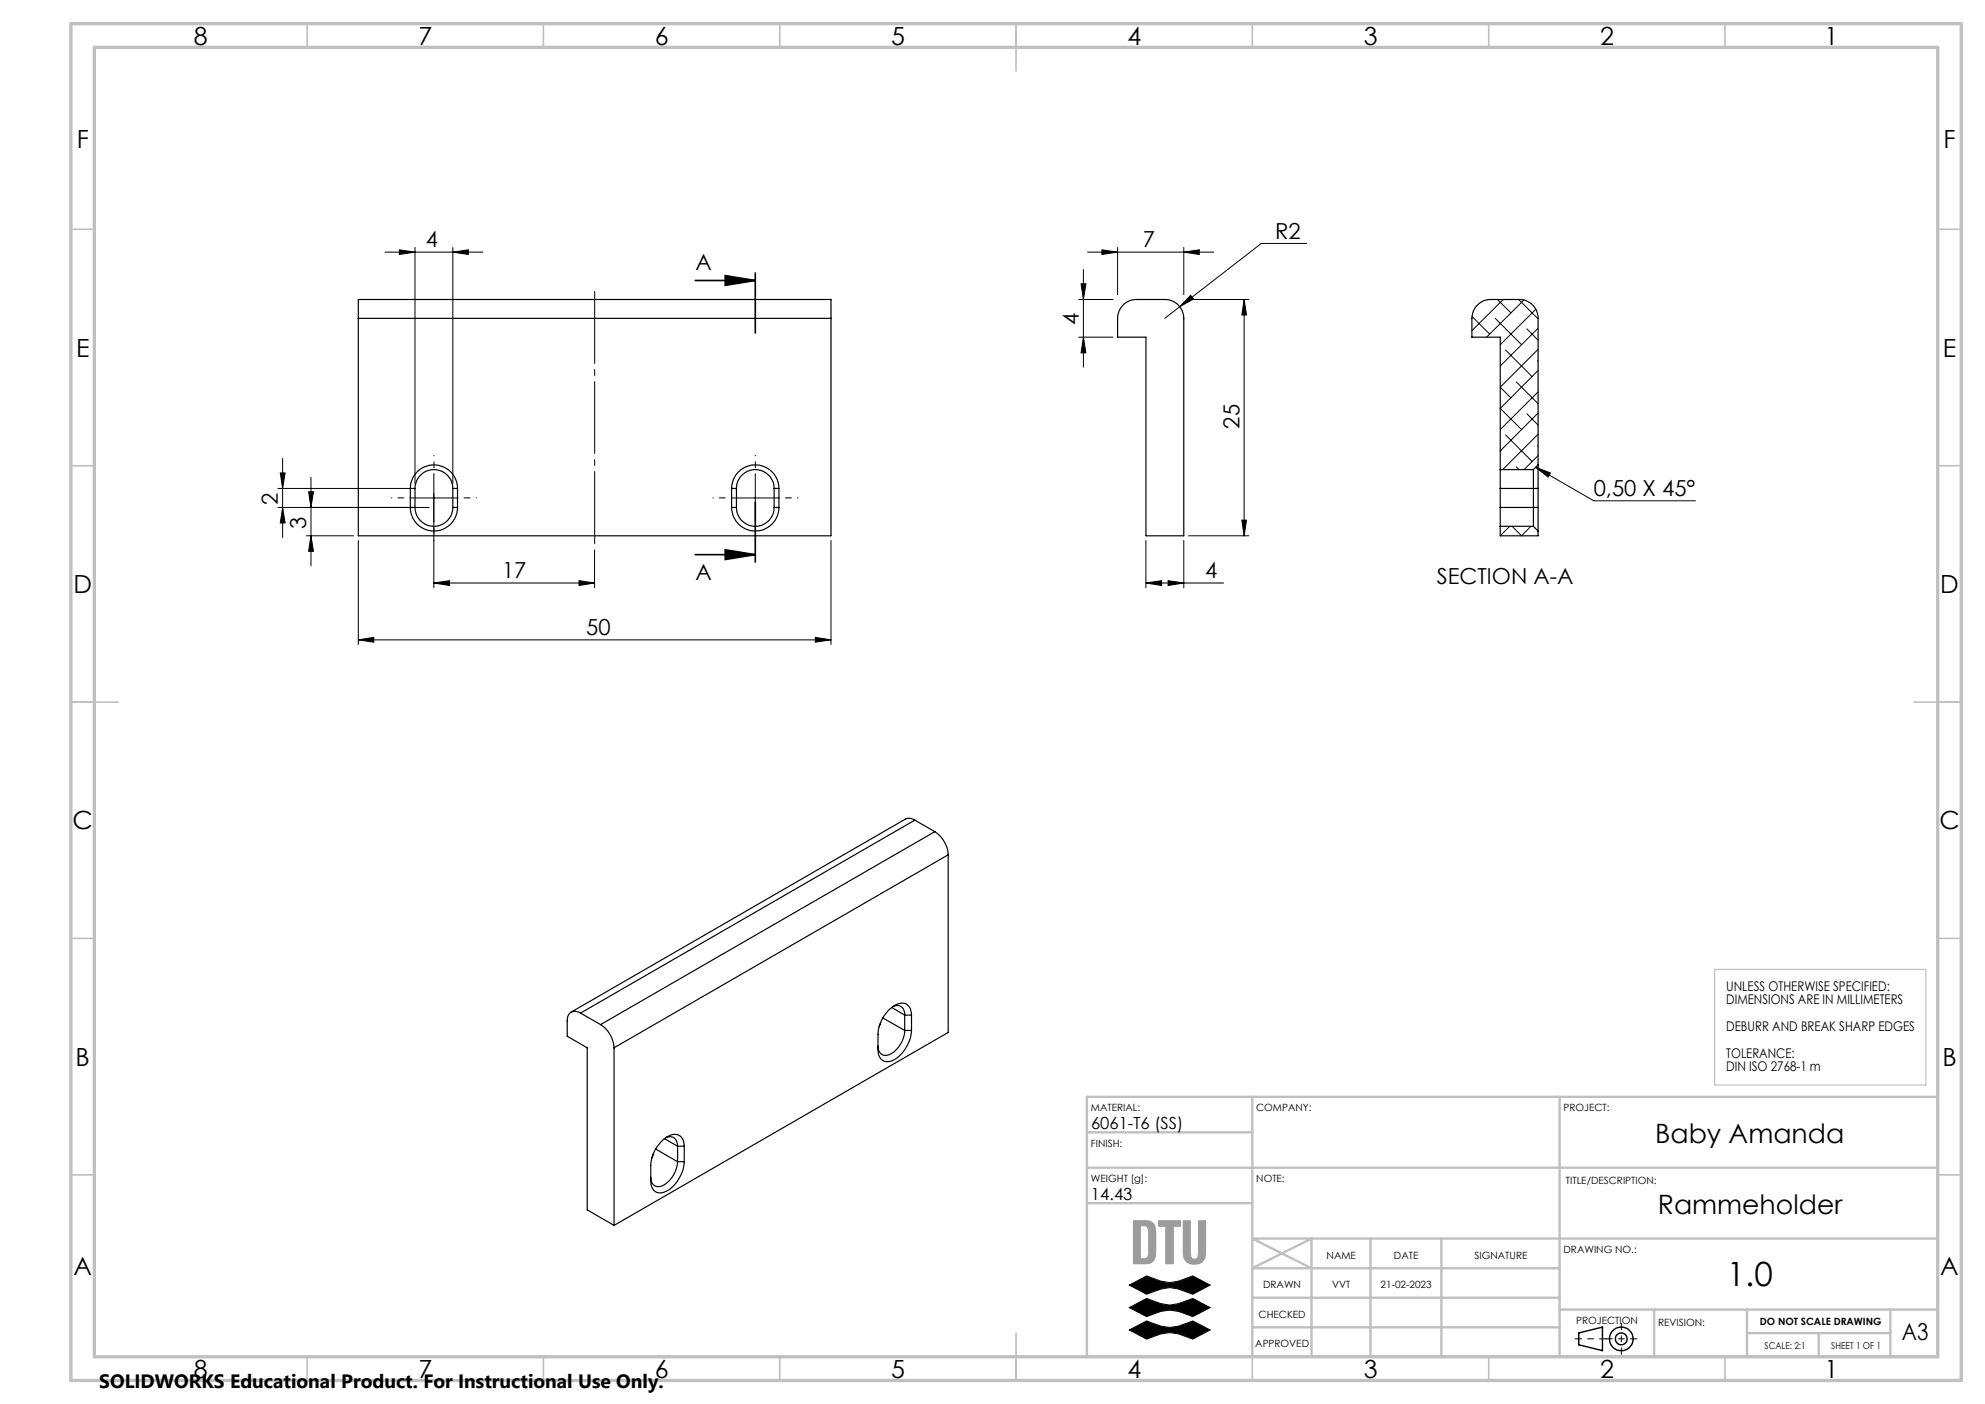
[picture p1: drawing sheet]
<svg xmlns="http://www.w3.org/2000/svg" width="420mm" height="297mm" viewBox="0 0 420 297" stroke-linecap="round" stroke-linejoin="round" font-family="sans-serif">
<path d="M238.9 271.8l3.7-1.9 3 1.1 1.9 .3 1.9-.3 3-1.1 3.6 1.9-3.6 2-3-1.1-1.9-.3-1.9 .3-3 1.1zM238.9 276.6l3.7-1.9 3 1.1 1.9 .3 1.9-.3 3-1.1 3.6 1.9-3.6 1.9a9.4 9.4 0 0 0-9.8 0zM238.9 281.3l3.7-1.9a9.4 9.4 0 0 0 9.8 0l3.6 1.9-3.6 2a9.4 9.4 0 0 0-9.8 0z" fill="none" stroke="#000" stroke-width=".21"/>
<g fill="none" stroke="#000" stroke-width=".3">
<path d="M334 282l5.1-1.3v5l-5.1-1.2z"/>
<circle cx="343" cy="283.2" r="1.25"/>
<circle cx="343.1" cy="283.2" r="2.5"/>
</g>
<path d="M239.9 258.3l2.7-.1 .8 .2 .7 .5 .3 .7 .1 1.1v4.2l-.1 1.1-.3 .7-.7 .5-.8 .1h-2.8zM241.3 259.3l1.3 .1 .5 1v4.7l-.2 .8-.3 .3-.3 .1h-1zM245.2 258.2l4.6 .1-.1 1.1h-1.5l-.1 7.9-1.4-.1v-7.8h-1.5zM250.4 258.3h1.4v6.7l.2 1a.88 .88 0 0 0 1.4 0l.2-1 .1-6.8 1.4 .1v6.8a2.4 2.4 0 0 1-1.9 2.4 2.4 2.4 0 0 1-2.7-1.3l-.1-1.1z" fill="none" stroke="#999" stroke-width=".21"/>
<path d="M343.1 279.9v6.6M333.3 283.2h6.6M346.4 283.2h-6.6" fill="none" stroke="#000" stroke-width=".21" stroke-dasharray="15.2 1.3 1.3 1.3" stroke-dashoffset="13.8"/>
<path d="M362.8 205.1h44.7v24.4h-44.7z" fill="none" stroke="#c0c0c0" stroke-width=".25"/>
<g fill="none" stroke="#c0c0c0" stroke-width=".35">
<path d="M65 5v5M115 5v5M165 5v5M215 5v10M265 5v5M315 5v5M365 5v5M15 48.5h5M410 48.5h5M15 98.5h5M410 98.5h5M15 148.5h10"/>
<path d="M405 148.5h10M15 198.5h5M410 198.5h5M15 248.5h5M410 248.5h5M65 287v5M115 287v5M165 287v5M215 282v10M265 287v5M315 287v5M365 287v5"/>
</g>
<g fill="none" stroke="#c0c0c0" stroke-width=".5">
<path d="M230 232h180v55h-180zM230 239.5h35M265 232v55M330 232v55M230 247h180M230 254.5h35M265 274.5h65M290 262v25M305 262v25M330 277h80M330 268.3h-65l12.5-6.3v25M350 277v10"/>
<path d="M369.6 277v10M400 277v10M410 262h-145l12.5 6.3M265 280.8h65M369.6 282h30.4M384.8 282v5"/>
</g>
<path d="M15 5h400v287h-400zM20 10h390v277h-390z" fill="none" stroke="#c0c0c0" stroke-width=".7"/>
<path d="M238.9 271.8l3.7 2a9.7 9.7 0 0 1 6.4-1.2l3.4 1.2 3.6-2-3.6-1.9a9.7 9.7 0 0 1-6.4 1.2l-3.4-1.2zM238.9 276.6l3.7 1.9a10.2 10.2 0 0 1 6.1-1.2l3.7 1.2 3.6-1.9-3.6-1.9a9.7 9.7 0 0 1-6.4 1.2l-3.4-1.2zM238.9 281.3l3.7 2a9.9 9.9 0 0 1 6.4-1.2l3.4 1.2 3.6-2-3.6-1.9a9.9 9.9 0 0 1-6.4 1.2l-3.4-1.2z" fill-rule="evenodd" fill="#000"/>
<path d="M241.3 259.3l1.3 .1 .5 .8v5.1l-.2 .6-.5 .4h-1.1zM239.9 258.2l-.1 9.1h2.8a1.97 1.97 0 0 0 1.9-2.4v-4.2a1.97 1.97 0 0 0-1.9-2.5zM245.2 258.2v1.2h1.5v7.8l1.4 .1 .1-7.9h1.5l.1-1.1zM250.4 258.2v6.9a2.32 2.32 0 0 0 3.3 2.2 2.09 2.09 0 0 0 1.4-2.2v-6.8l-1.4-.1-.2 7.6a.91 .91 0 0 1-1.2 .5 .91 .91 0 0 1-.5-1.2v-6.8z" fill-rule="evenodd" fill="#999"/>
<path d="M147.1 59.3h12.7M153.5 58.3l6.3 1-6.3 1.1zM159.8 57.7v12.7M147.1 117.3h12.7M153.5 116.3l6.3 1-6.3 1.1zM159.8 106.2v12.7" fill="none" stroke="#000" stroke-width=".35"/>
<g fill="none" stroke="#000" stroke-width=".21">
<path d="M81.5 53.3h20.7M84.5 52.8l3.3 .5-3.3 .5zM87.8 52.3v50M95.8 53.3l3.3-.5v1zM95.8 52.3v50M229.2 57v20.7M230.1 53.3h26.7M233.2 52.8l3.3 .5-3.3 .5zM236.5 52.3v10M250.5 53.3l3.3-.5v1zM250.5 52.3v10M276.5 51.5h-9.6l-17.3 13.4"/>
<path d="M228.2 63.4h7.3M228.2 71.3h7.3M228.7 60h1.1l-.6 3.4zM229.2 71.3l.6 3.3h-1.1zM249.6 64.9l-3.1 2.4M251.5 63.4h12.7M251.9 62.5l.7 .7-3 1.7zM263.2 63.4v49.9M263.2 63.4l.5 3.2h-1zM311.5 67l3.7 3.7M316.3 67.3l5.6 5.6M316.8 63.4l2.9 2.8"/>
<path d="M318.1 63.4l-6.7 6.6M318.6 74l5.6 5.7M321.3 63.4l4.1 4M322.4 63.5l-7.9 7.8M323.1 69.6l2.3 2.4M324.9 65.4l-7.5 7.5M325.3 76.3l.1 .1M325.4 69.4l-8 8M325.4 73.9l-8 8 2.3 2.3M325.4 78.4l-8 8 4.5 4.5M59.8 97v16.7M317.4 95.4h.1"/>
<path d="M318.6 92l5.6 5.6M320.8 98.7l.6 .6M320.8 80.8l4.6 4.6M323.1 87.5l2.3 2.4M324.9 98.8l3.1 1.2-.4 .9zM324.9 98.8l12.3 7.1h21.5M325.3 94.3l.1 .1M325.4 82.9l-8 8M325.4 87.4l-8 8M325.4 91.9l-7.4 7.4M325.4 96.4l-2.9 2.9M58.8 103.3h28"/>
<path d="M58.8 107.3h32M59.3 100h1l-.5 3.3zM59.8 107.3l.5 3.3h-1zM64.8 113.3h10M65.3 104h1l-.5 3.3zM65.8 113.3l.5 3.3h-1zM65.8 101v18.7M75.8 114.3v22M86.8 105.3h10M91.8 100.3v24.1M125.8 116.3v8.1M154.8 105.3h10"/>
<path d="M159.8 100.3v10M175.8 114.3v22M242.5 114.3v10.1M250.5 114.3v10.1M251.5 113.3h12.7M262.7 110h1l-.5 3.3zM319.4 111.3l-2 2M319.9 111.3l2 2 2-2M325.3 112.2l.1 .2M75.8 135.4l3.3-.6v1.1zM75.8 135.4h100M91.8 123.3l3.3-.5v1.1z"/>
<path d="M91.8 123.3h34M122.5 122.8l3.3 .5-3.3 .6zM172.5 134.8l3.3 .6-3.3 .5zM242.5 123.3l3.3-.5v1.1zM242.5 123.3h16.4M247.2 122.8l3.3 .5-3.3 .6z"/>
</g>
<path d="M125.8 115.3v-54" fill="none" stroke="#000" stroke-width=".21" stroke-dasharray="15.2 1.3 1.3 1.3" stroke-dashoffset="-.3"/>
<path d="M86.8 105.3h-4M91.8 110.3v4M91.8 100.3v-4M96.8 105.3h4M154.8 105.3h-4M159.8 110.3v4M159.8 100.3v-4M164.8 105.3h4" fill="none" stroke="#000" stroke-width=".21" stroke-dasharray="15.2 1.3 1.3 1.3" stroke-dashoffset="15.1"/>
<g fill="#000">
<path d="M153.5 58.3l6.3 1-6.3 1.1zM153.5 116.3l6.3 1-6.3 1.1z"/>
<path d="M250.5 53.3l3.3-.5v1zM233.2 52.8l3.3 .5-3.3 .5zM172.5 134.8l3.3 .6-3.3 .5zM75.8 135.4l3.3-.6v1.1z"/>
<path d="M228.7 60h1.1l-.6 3.4zM229.2 71.3l.6 3.3h-1.1zM59.3 100h1l-.5 3.3zM59.8 107.3l.5 3.3h-1zM65.3 104h1l-.5 3.3zM65.8 113.3l.5 3.3h-1z"/>
<path d="M262.7 110h1l-.5 3.3zM263.2 63.4l.5 3.2h-1z"/>
<path d="M122.5 122.8l3.3 .5-3.3 .6zM91.8 123.3l3.3-.5v1.1z"/>
<path d="M242.5 123.3l3.3-.5v1.1zM247.2 122.8l3.3 .5-3.3 .6zM251.9 62.5l-2.3 2.4 3-1.7zM84.5 52.8l3.3 .5-3.3 .5zM95.8 53.3l3.3-.5v1zM324.9 98.8l3.1 1.2-.4 .9z"/>
</g>
<g fill="none" stroke="#000" stroke-width=".25">
<path d="M75.8 67.3v-3.9h100v3.9M75.8 67.3v46h100v-46M75.8 67.3h100M237.8 64.3l.5-.3a3.5 3.5 0 0 1 2.2-.6h6a3.9 3.9 0 0 1 4 3.9v46h-8v-42h-6v-4.5a4 4 0 0 1 1.3-2.5zM317.4 99.3v4M317.4 99.3h7M324.4 99.3v12M325.4 98.4v-31.1a4 4 0 0 0-3.9-3.9h-6a4 4 0 0 0-4.1 3.9v4h6v28M325.4 98.4v4.9M325.4 98.4l-1 .9M86.8 107.3a5 5 0 0 0 5 5 5 5 0 0 0 5-5M86.8 103.3a5 5 0 0 1 5-5 5 5 0 0 1 5 5"/>
<path d="M86.8 103.3v4M86.8 107.3h1M86.8 103.3h1M87.8 107.3a4 4 0 0 0 4 4 4 4 0 0 0 4-4M87.8 103.3a4 4 0 0 1 4-4 4 4 0 0 1 4 4M87.8 103.3v4M95.8 107.3h1M95.8 103.3h1M95.8 103.3v4M96.8 103.3v4M154.8 107.3a5 5 0 0 0 5 5 5 5 0 0 0 5-5M154.8 103.3a5 5 0 0 1 5-5 5 5 0 0 1 5 5"/>
<path d="M154.8 103.3v4M154.8 107.3h1M154.8 103.3h1M155.8 107.3a4 4 0 0 0 4 4 4 4 0 0 0 4-4M155.8 103.3a4 4 0 0 1 4-4 4 4 0 0 1 4 4M155.8 103.3v4M163.8 107.3h1M163.8 103.3h1M163.8 103.3v4M164.8 103.3v4M317.4 107.3v4M317.4 111.3v2h8v-.9"/>
<path d="M317.4 107.3h8M317.4 103.3h8M317.4 103.3v4M317.4 111.3h7M324.4 111.3l1 1.1M325.4 107.3v5.1M325.4 103.3v4M193.6 173.5l-.8-.4h-.8l-.4 .2-70.7 40.8M193.6 173.5l-70.8 40.8M193.6 173.5l4.2 2.4M197.8 175.9a6.4 6.4 0 0 1 2.8 4.9M197.8 175.9l-70.7 40.8"/>
<path d="M200.6 180.8l-70.7 40.8M200.6 180.8v37.6l-70.7 40.8M122.8 214.3a1.72 1.72 0 0 0-2-.2 1.72 1.72 0 0 0-.8 1.8v3.3l4.2 2.4v34.3l5.7 3.3M122.8 214.3l4.3 2.4M127.1 216.7a6.3 6.3 0 0 1 2.8 4.9M186.3 216.3l-.3 .9M186.8 215.3l4.6 2.7M188.7 213.1l2.7 1.6M188.9 212.9a1.65 1.65 0 0 1 1.9 .1 1.65 1.65 0 0 1 .6 1.7M191.4 218a5.8 5.8 0 0 1-3.6 5.2 1.65 1.65 0 0 1-2-1.9M191.4 214.7h1.5M191.4 218h1.5"/>
<path d="M191.4 214.7v3.3M192.9 214.7a2.13 2.13 0 0 0-2.9-2.3 7.5 7.5 0 0 0-4.2 6.4v3.3a2.12 2.12 0 0 0 .9 2.2 2.12 2.12 0 0 0 2.4-.1 7.9 7.9 0 0 0 3.8-6.2M192.9 214.7v3.3M129.9 221.6v37.6M138.3 244l-.4 1M138.7 243.1l4.7 2.6M140.6 240.9l2.8 1.6M140.9 240.7a1.68 1.68 0 0 1 1.8 0 1.68 1.68 0 0 1 .7 1.8M143.4 245.7a5.9 5.9 0 0 1-3.7 5.3 1.65 1.65 0 0 1-2-2M143.4 242.5h1.4M143.4 245.7h1.4M143.4 242.5v3.2"/>
<path d="M144.8 242.5a2.14 2.14 0 0 0-1-2.2 2.14 2.14 0 0 0-2.3 0 7.6 7.6 0 0 0-3.8 6.3v3.2a2.12 2.12 0 0 0 .9 2.2 2.12 2.12 0 0 0 2.4 0 7.9 7.9 0 0 0 3.8-6.3M144.8 242.5v3.2"/>
</g>
<text font-size="7.1" x="365.3" y="272.1">1.0</text>
<g font-size="5.6">
<text x="350.2" y="241.7">Baby Amanda</text>
<text x="350.8" y="256.7">Rammeholder</text>
</g>
<g font-size="5.3">
<text x="41" y="9.5">8</text>
<text x="88.5" y="9.5">7</text>
<text x="138.5" y="9.5">6</text>
<text x="188.5" y="9.5">5</text>
<text x="238.5" y="9.5">4</text>
<text x="288.5" y="9.5">3</text>
<text x="338.5" y="9.5">2</text>
<text x="386" y="9.5">1</text>
<text x="16.2" y="31.3">F</text>
<text x="411.2" y="31.3">F</text>
<text x="16.1" y="75.5">E</text>
<text x="411.1" y="75.5">E</text>
<text x="15.5" y="125.5">D</text>
<text x="410.5" y="125.5">D</text>
<text x="15.4" y="175.5">C</text>
<text x="410.4" y="175.5">C</text>
<text x="16" y="225.5">B</text>
<text x="411" y="225.5">B</text>
<text x="15.5" y="269.8">A</text>
<text x="410.5" y="269.8">A</text>
<text x="41" y="291.5">8</text>
<text x="88.5" y="291.5">7</text>
<text x="138.5" y="291.5">6</text>
<text x="188.5" y="291.5">5</text>
<text x="238.5" y="291.5">4</text>
<text x="288.5" y="291.5">3</text>
<text x="338.5" y="291.5">2</text>
<text x="386" y="291.5">1</text>
</g>
<text font-size="4.9" x="402.4" y="283.5">A3</text>
<g font-size="4.7">
<text x="90.1" y="52.3">4</text>
<text x="241.8" y="52.3">7</text>
<text x="269.8" y="50.5">R2</text>
<text x="147.1" y="57.2">A</text>
<text x="228.2" y="68.7" transform="rotate(-90 228.2 68.7)">4</text>
<text x="262.2" y="90.7" transform="rotate(-90 262.2 90.7)">25</text>
<text x="58.8" y="106.7" transform="rotate(-90 58.8 106.7)">2</text>
<text x="337.2" y="104.9">0,50 X 45°</text>
<text x="64.8" y="111.9" transform="rotate(-90 64.8 111.9)">3</text>
<text x="106.2" y="122.3">17</text>
<text x="147.1" y="122.7">A</text>
<text x="255" y="122.3">4</text>
<text x="304" y="123.6">SECTION A-A</text>
<text x="124" y="134.3">50</text>
</g>
<text font-size="4.1" x="21" y="293.7">SOLIDWORKS Educational Product. For Instructional Use Only.</text>
<g font-size="3.5">
<text x="230.8" y="238.8">6061-T6 (SS)</text>
<text x="230.8" y="253.8">14.43</text>
</g>
<g font-size="2.8">
<text x="365.3" y="209.6">UNLESS OTHERWISE SPECIFIED:</text>
<text x="365.3" y="212.4">DIMENSIONS ARE IN MILLIMETERS</text>
<text x="365.3" y="218.1">DEBURR AND BREAK SHARP EDGES</text>
<text x="365.3" y="223.7">TOLERANCE:</text>
<text x="365.3" y="226.6">DIN ISO 2768-1 m</text>
</g>
<g font-size="2.1">
<text x="230.8" y="235">MATERIAL:</text>
<text x="265.8" y="235.1">COMPANY:</text>
<text x="330.8" y="235">PROJECT:</text>
<text x="230.8" y="242.6">FINISH:</text>
<text x="230.8" y="250.1">WEIGHT [g]:</text>
<text x="265.8" y="250">NOTE:</text>
<text x="331.3" y="250.5">TITLE/DESCRIPTION:</text>
<text x="280.7" y="266.3">NAME</text>
<text x="294.9" y="266.3">DATE</text>
<text x="312" y="266.3">SIGNATURE</text>
<text x="330.8" y="265">DRAWING NO.:</text>
<text x="267.3" y="272.5">DRAWN</text>
<text x="281.8" y="272.5">VVT</text>
<text x="292.1" y="272.5">21-02-2023</text>
<text x="266.3" y="278.8">CHECKED</text>
<text x="333.5" y="280">PROJECTION</text>
<text x="350.8" y="280.5">REVISION:</text>
<text x="372.4" y="280.4">DO NOT SCALE DRAWING</text>
<text x="265.6" y="285">APPROVED</text>
</g>
<g font-size="2">
<text x="373.4" y="285.4">SCALE: 2:1</text>
<text x="387.5" y="285.4">SHEET 1 OF 1</text>
</g>
</svg>
